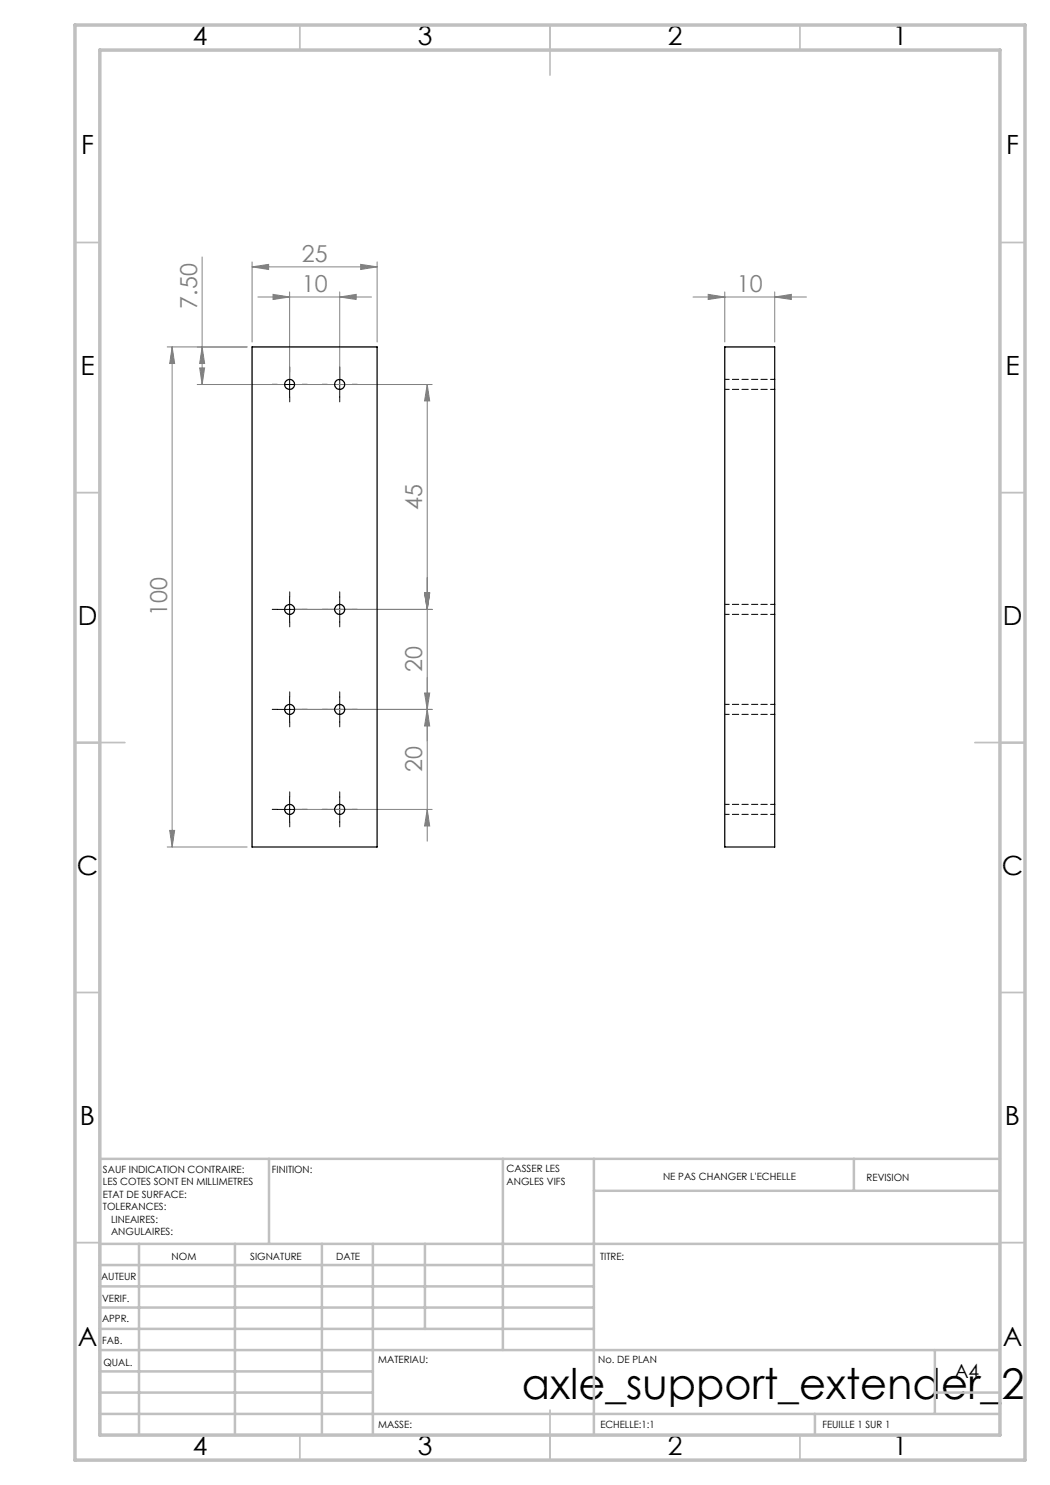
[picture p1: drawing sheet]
<svg xmlns="http://www.w3.org/2000/svg" width="210mm" height="297mm" viewBox="0 0 210 297" stroke-linecap="round" stroke-linejoin="round" font-family="sans-serif">
<g fill="none" stroke="#808080" stroke-width=".2">
<path d="M40.4 51.4v25.5M50.4 53.4l3.3-.5v1zM50.4 52.4v16M50.4 53.4h25M51.6 59.4h22.7M54.6 58.9l3.3 .5-3.3 .5zM57.9 58.4v17.5M67.9 59.4l3.3-.5v1zM67.9 58.4v17.5M72.1 52.9l3.3 .5-3.3 .5zM75.4 52.4v16M138.6 59.4h22.7"/>
<path d="M141.6 58.9l3.4 .5-3.4 .5zM145 58.4v10M154.9 59.4l3.4-.5v1zM154.9 58.4v10M33.4 69.4h16M34.4 69.4l.5 3.3h-1zM34.4 69.4v100M39.4 76.9h17.5M39.9 73.6h1l-.5 3.3zM40.4 69.4l.5 3.3h-1zM58.9 76.9h27.5M85.4 76.9v91.3"/>
<path d="M85.4 76.9l.5 3.3h-1zM84.9 118.6h1l-.5 3.3zM58.9 121.9h27.5M84.9 138.6h1l-.5 3.3zM85.4 141.9l.5 3.3h-1zM86.4 141.9h-27.5M33.4 169.4h16M33.9 166.1h1l-.5 3.3zM58.9 161.9h27.5M85.4 161.9l.5 3.3h-1z"/>
</g>
<g fill="none" stroke="#000" stroke-width=".2" stroke-dasharray="30.5 1.3 1.3 1.3">
<path d="M55.4 76.9h-1M57.9 74.4v-1M57.9 79.4v1M60.4 76.9h1M65.4 76.9h-1M67.9 74.4v-1M67.9 79.4v1M70.4 76.9h1M57.9 119.4v-1M67.9 119.4v-1M55.4 121.9h-1M57.9 139.4v-1"/>
<path d="M57.9 124.4v1M60.4 121.9h1M65.4 121.9h-1M67.9 139.4v-1M67.9 124.4v1M70.4 121.9h1M55.4 141.9h-1M57.9 159.4v-1M57.9 144.4v1M60.4 141.9h1M65.4 141.9h-1M67.9 159.4v-1"/>
<path d="M67.9 144.4v1M70.4 141.9h1M55.4 161.9h-1M57.9 164.4v1M60.4 161.9h1M65.4 161.9h-1M67.9 164.4v1M70.4 161.9h1"/>
</g>
<g fill="none" stroke="#000" stroke-width=".2">
<path d="M55.4 76.9h5M57.9 74.4v5M65.4 76.9h5M67.9 74.4v5M57.9 119.4v5M67.9 119.4v5M55.4 121.9h5M57.9 139.4v5M65.4 121.9h5M67.9 139.4v5M55.4 141.9h5M57.9 159.4v5"/>
<path d="M65.4 141.9h5M67.9 159.4v5M55.4 161.9h5M65.4 161.9h5"/>
</g>
<g fill="none" stroke="#c0c0c0" stroke-width=".35">
<path d="M60 5v5M110 5v10M160 5v5M15 48.5h5M200 48.5h5M15 98.5h5M200 98.5h5M15 148.5h10M195 148.5h10M15 198.5h5M200 198.5h5M15 248.5h5"/>
<path d="M200 248.5h5M60 287v5M110 282v10M160 287v5"/>
</g>
<g fill="none" stroke="#c0c0c0" stroke-width=".5">
<path d="M53.8 231.8v17M100.6 231.8v38.2M118.8 231.8v55.2M118.8 238.2h81.2M170.8 231.8v6.4M200 231.8h-180v55.2M20 248.8h180M20 257.3h98.8M20 253h98.8M27.8 248.8v38.2M47 248.8v38.2M64.4 248.8v38.2"/>
<path d="M74.6 248.8v38.2M85 248.8v17M20 265.8h98.8M20 261.5h98.8M20 278.5h54.6M20 274.3h54.6M20 270h180M187 278.5h13M187 270v12.8M20 282.8h180M163 282.8v4.2"/>
</g>
<path d="M15 5h190v287h-190zM20 10h180v277h-180z" fill="none" stroke="#c0c0c0" stroke-width=".7"/>
<g fill="#808080">
<path d="M72.1 52.9l3.3 .5-3.3 .5zM50.4 53.4l3.3-.5v1z"/>
<path d="M54.6 58.9l3.3 .5-3.3 .5zM67.9 59.4l3.3-.5v1zM141.6 58.9l3.4 .5-3.4 .5zM154.9 59.4l3.4-.5v1z"/>
<path d="M39.9 73.6h1l-.5 3.3zM40.4 69.4l.5 3.3h-1z"/>
<path d="M85.4 161.9l.5 3.3h-1zM84.9 138.6h1l-.5 3.3z"/>
<path d="M34.4 69.4l.5 3.3h-1zM33.9 166.1h1l-.5 3.3zM85.4 76.9l.5 3.3h-1zM84.9 118.6h1l-.5 3.3zM84.9 118.6h1l-.5 3.3zM85.4 141.9l.5 3.3h-1z"/>
</g>
<g fill="none" stroke="#000" stroke-width=".25">
<path d="M50.4 69.4h25v100h-25zM145 69.4h9.9v100h-9.9z"/>
<circle cx="57.9" cy="76.9" r=".99"/>
<circle cx="67.9" cy="76.9" r="1"/>
<circle cx="57.9" cy="121.9" r=".98"/>
<circle cx="67.9" cy="121.9" r="1"/>
<circle cx="57.9" cy="141.9" r=".99"/>
<circle cx="67.9" cy="141.9" r="1"/>
<circle cx="57.9" cy="161.9" r=".99"/>
<circle cx="67.9" cy="161.9" r="1"/>
</g>
<path d="M145 77.9h10M155 75.9h-10M145 122.9h10M155 120.9h-10M145 142.9h10M155 140.9h-10M145 162.9h10M155 160.9h-10" fill="none" stroke="#000" stroke-width=".2" stroke-dasharray="1.3 .6" stroke-dashoffset=".4"/>
<text font-size="8.5" x="104.4" y="279.7">axle_support_extender_2</text>
<g font-size="5.3">
<text x="38.5" y="9">4</text>
<text x="83.5" y="9">3</text>
<text x="133.6" y="9">2</text>
<text x="178.6" y="9">1</text>
<text x="16.2" y="30.8">F</text>
<text x="201.2" y="30.8">F</text>
<text x="16.1" y="75">E</text>
<text x="201.1" y="75">E</text>
<text x="15.5" y="125">D</text>
<text x="200.5" y="125">D</text>
<text x="15.4" y="175">C</text>
<text x="200.4" y="175">C</text>
<text x="16" y="225">B</text>
<text x="201" y="225">B</text>
<text x="15.5" y="269.3">A</text>
<text x="200.5" y="269.3">A</text>
<text x="38.5" y="291">4</text>
<text x="83.5" y="291">3</text>
<text x="133.6" y="291">2</text>
<text x="178.6" y="291">1</text>
</g>
<g font-size="4.7" fill="#808080">
<text x="60.4" y="52.4">25</text>
<text x="60.4" y="58.4">10</text>
<text x="147.4" y="58.4">10</text>
<text x="39.4" y="61.7" transform="rotate(-90 39.4 61.7)">7.50</text>
<text x="84.4" y="102" transform="rotate(-90 84.4 102)">45</text>
<text x="33.4" y="123.3" transform="rotate(-90 33.4 123.3)">100</text>
<text x="84.4" y="134.5" transform="rotate(-90 84.4 134.5)">20</text>
<text x="84.4" y="154.5" transform="rotate(-90 84.4 154.5)">20</text>
</g>
<text font-size="3.9" x="190.9" y="275.5">A4</text>
<g font-size="2">
<text x="20.6" y="234.6">SAUF INDICATION CONTRAIRE:</text>
<text x="20.6" y="237.1">LES COTES SONT EN MILLIMETRES</text>
<text x="20.6" y="239.6">ETAT DE SURFACE:</text>
<text x="54.4" y="234.6">FINITION:</text>
<text x="101.3" y="234.5">CASSER LES</text>
<text x="101.3" y="237">ANGLES VIFS</text>
<text x="132.6" y="236">NE PAS CHANGER L'ECHELLE</text>
<text x="173.3" y="236.2">REVISION</text>
<text x="20.6" y="242.1">TOLERANCES:</text>
<text x="22.2" y="244.6">LINEAIRES:</text>
<text x="22.2" y="247.1">ANGULAIRES:</text>
<text x="34.3" y="252">NOM</text>
<text x="50" y="251.9">SIGNATURE</text>
<text x="67.2" y="251.9">DATE</text>
<text x="120" y="251.9">TITRE:</text>
<text x="20.2" y="256.1">AUTEUR</text>
<text x="20.4" y="260.3">VERIF.</text>
<text x="20.4" y="264.4">APPR.</text>
<text x="20.5" y="268.8">FAB.</text>
<text x="20.7" y="273.1">QUAL.</text>
<text x="75.7" y="272.5">MATERIAU:</text>
<text x="119.6" y="272.5">No. DE PLAN</text>
<text x="75.6" y="285.5">MASSE:</text>
<text x="120.1" y="285.6">ECHELLE:1:1</text>
<text x="164.5" y="285.6">FEUILLE 1 SUR 1</text>
</g>
</svg>
